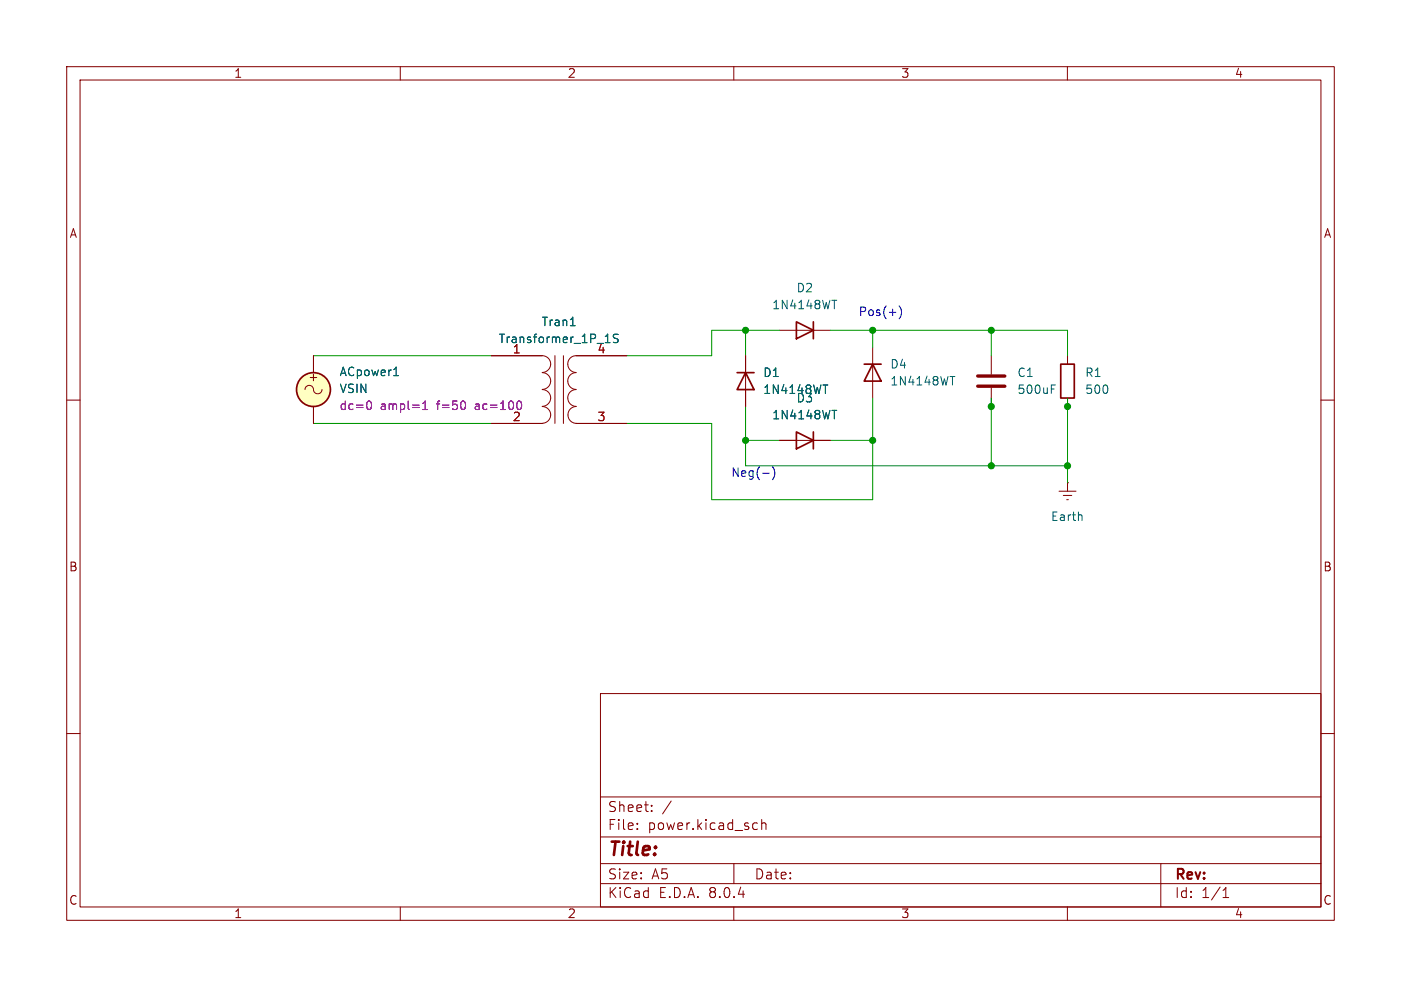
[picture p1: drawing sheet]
<svg xmlns="http://www.w3.org/2000/svg" width="210mm" height="148mm" viewBox="0 0 210 148" stroke-linecap="round" stroke-linejoin="round" font-family="sans-serif">
<g fill="none" stroke="#840000" stroke-width=".15">
<path d="M10 10h190v128h-190zM12 12h186v124h-186zM60 10v2M110 10v2M160 10v2M10 60h2M45.7 58.4a.67 .67 0 0 1 .8-.6 .67 .67 0 0 1 .5 .8 .64 .64 0 0 0 .7 .4 .64 .64 0 0 0 .6-.6M47 53.3v2.6M73.7 53.3h7.6a1.26 1.26 0 0 1 1.2 1.3 1.26 1.26 0 0 1-1.2 1.3M81.3 58.4a1.26 1.26 0 0 1 1.2 1.3 1.26 1.26 0 0 1-1.2 1.2M81.3 55.9a1.26 1.26 0 0 1 1.2 1.2 1.26 1.26 0 0 1-1.2 1.3M83.2 53.3v10.2"/>
<path d="M84.5 53.3v10.2M86.4 58.4a1.26 1.26 0 0 0-1.3 1.3 1.26 1.26 0 0 0 1.3 1.2M86.4 55.9a1.26 1.26 0 0 0-1.3 1.2 1.26 1.26 0 0 0 1.3 1.3M94 53.3h-7.6a1.26 1.26 0 0 0-1.3 1.3 1.26 1.26 0 0 0 1.3 1.3M111.8 53.3v7.7M116.8 49.5h7.7M130.8 52.1v7.6M148.6 53.3v2.8M148.6 58.2v2.8M160 53.3v1.3M160 59.7v1.3M198 60h2"/>
<path d="M47 61v2.5M81.3 61a1.26 1.26 0 0 1 1.2 1.2 1.26 1.26 0 0 1-1.2 1.3h-7.6M86.4 63.5h7.6M86.4 61a1.26 1.26 0 0 0-1.3 1.2 1.26 1.26 0 0 0 1.3 1.3M116.8 66h7.7M158.7 73.7h2.6M159.4 74.3h1.3M159.9 74.9h.2M160 72.4h.1M160 72.4v1.3M10 110h2M90 104h108v32h-108z"/>
<path d="M90 119.5h108M198 110h2M60 136v2M90 132.5h108M90 129.5h108M90 125.5h108M95.5 124.2v.2M95.5 123.5v.1M97.7 121.5v.2M97.7 120.8v.1M100.6 120.1l-1.3 1.9M110 136v2"/>
<path d="M110 129.5v3M113.1 123.4l.4 .1M113.5 124.3l-.4 .1M114.2 123.5a.37 .37 0 0 1 .6 .1v.8M114.2 122.9v1.5M160 136v2M174 129.5v6.5M183.3 134.6h.9M183.3 133.5l.5-.4v1.5"/>
</g>
<g fill="none" stroke="#840000" stroke-width=".25">
<path d="M110.5 55.9h2.5M111.8 55.9l1.2 2.5h-2.5zM119.4 48.3l2.5 1.2-2.5 1.3zM121.9 48.3v2.5M129.5 54.6h2.6M130.8 54.6l1.3 2.6h-2.6zM159 54.6h2v5.1h-2zM119.4 64.8l2.5 1.2-2.5 1.3zM121.9 64.8v2.5"/>
<circle cx="47" cy="58.4" r="2.54"/>
</g>
<path d="M59 56.3h.7M59.3 55.2l.1-.1v1.2M85.5 48.8h.7M90.7 51.4h.8M92.7 50.2l-.5-.1-.3 .3 .2 .3 .5 .2v.4l-.2 .1-.5-.1M123.4 57.7h.7M124.7 45h.7M142.4 56.5h.7M157.6 58.3h.4M157.6 57.7h.6M124.7 61.5h.7M162.1 77.3l.1 .7" fill="none" stroke="#006464" stroke-width=".15"/>
<path d="M146.6 57.9h4M146.6 56.4h4" fill="none" stroke="#840000" stroke-width=".51"/>
<circle cx="47" cy="58.4" r="2.54" fill="#ffffc2" stroke="#ffffc2" stroke-width=".15"/>
<path d="M55.1 60.2l.2-.1a.69 .69 0 0 1 .5 .6 .69 .69 0 0 1-.3 .6h-.4M63.4 61.4h.7M63.4 60.5l.3-.4v1.3M69.6 60.2l.2 .4-.2 .7M77.9 60.1a.79 .79 0 0 1 0 1.3" fill="none" stroke="#840084" stroke-width=".15"/>
<path d="M134.8 45.9a1.46 1.46 0 0 1 0 1.9M114.3 71h1M115.8 70a1.46 1.46 0 0 1 0 1.9" fill="none" stroke="#0000c2" stroke-width=".15"/>
<g fill="none" stroke="#009600" stroke-width=".15">
<path d="M47 53.3h26.7M111.8 49.5v3.8M116.8 49.5h-10.1v3.8h-12.7M124.5 49.5h35.5v3.8M130.8 49.5v2.6M130.8 59.7v15.2h-24.1v-11.4h-12.7M148.6 49.5v3.8M148.6 59.7v10.2M160 59.7v12.7M47 63.5h26.7M111.8 61v8.9h48.2M111.8 66h5"/>
<path d="M124.5 66h6.3"/>
</g>
<g fill="#009600" stroke="#009600" stroke-width=".15">
<circle cx="160" cy="69.9" r=".46"/>
<circle cx="148.6" cy="69.9" r=".46"/>
<circle cx="160" cy="61" r=".46"/>
<circle cx="111.8" cy="66" r=".46"/>
<circle cx="111.8" cy="49.5" r=".46"/>
<circle cx="130.8" cy="49.5" r=".46"/>
<circle cx="148.6" cy="61" r=".46"/>
<circle cx="148.6" cy="49.5" r=".46"/>
<circle cx="130.8" cy="66" r=".46"/>
</g>
<text font-size="2.8" fill="#840000" x="91" y="128.9">Title:</text>
<g font-size="2.1" fill="#840000">
<text x="91" y="124.7">File:</text>
<text x="91" y="122">Sheet:</text>
<text x="97.1" y="124.7">power.kicad_sch</text>
<text x="91" y="134.9">KiCad</text>
<text x="91" y="132.1">Size:</text>
<text x="97.7" y="132.1">A5</text>
<text x="98.7" y="134.9">E.D.A.</text>
<text x="106.3" y="134.9">8.0.4</text>
<text x="113" y="132.1">Date:</text>
<text x="176" y="132.3">Rev:</text>
<text x="176" y="134.9">Id:</text>
<text x="180.1" y="134.9">1/1</text>
</g>
<g font-size="1.8" fill="#840000">
<text x="35" y="11.9">1</text>
<text x="85" y="11.9">2</text>
<text x="135" y="11.9">3</text>
<text x="185" y="11.9">4</text>
<text x="10.3" y="35.9">A</text>
<text x="198.4" y="35.9">A</text>
<text x="46.1" y="57.4">+</text>
<text x="10.3" y="85.9">B</text>
<text x="198.3" y="85.9">B</text>
<text x="10.3" y="135.9">C</text>
<text x="35" y="137.9">1</text>
<text x="85" y="137.9">2</text>
<text x="135" y="137.9">3</text>
<text x="185" y="137.9">4</text>
<text x="198.3" y="135.9">C</text>
</g>
<g font-size="1.8" fill="#006464">
<text x="115.7" y="46.6">1N4148WT</text>
<text x="119.3" y="44">D2</text>
<text x="74.7" y="51.7">Transformer_1P_1S</text>
<text x="81.1" y="49.1">Tran1</text>
<text x="50.8" y="56.6">ACpower1</text>
<text x="50.8" y="59.2">VSIN</text>
<text x="114.3" y="56.7">D1</text>
<text x="114.3" y="59.3">1N4148WT</text>
<text x="133.4" y="55.5">D4</text>
<text x="133.4" y="58">1N4148WT</text>
<text x="152.4" y="56.7">C1</text>
<text x="152.4" y="59.3">500uF</text>
<text x="162.6" y="56.7">R1</text>
<text x="162.6" y="59.3">500</text>
<text x="115.7" y="63.1">1N4148WT</text>
<text x="119.3" y="60.6">D3</text>
<text x="157.4" y="78.3">Earth</text>
</g>
<g font-size="1.8" fill="#0000c2">
<text x="128.6" y="47.6">Pos(+)</text>
<text x="109.5" y="71.7">Neg(-)</text>
</g>
<g font-size="1.8" fill="#a90000">
<text x="76.8" y="53.1">1</text>
<text x="89.5" y="53.1">4</text>
<text x="89.5" y="63.2">3</text>
</g>
<g font-size="1.8" fill="#840084">
<text x="50.8" y="61.7">dc=0</text>
<text x="57" y="61.7">ampl=1</text>
<text x="65.6" y="61.7">f=50</text>
<text x="71.5" y="61.7">ac=100</text>
<text x="76.8" y="63.2">2</text>
</g>
</svg>
